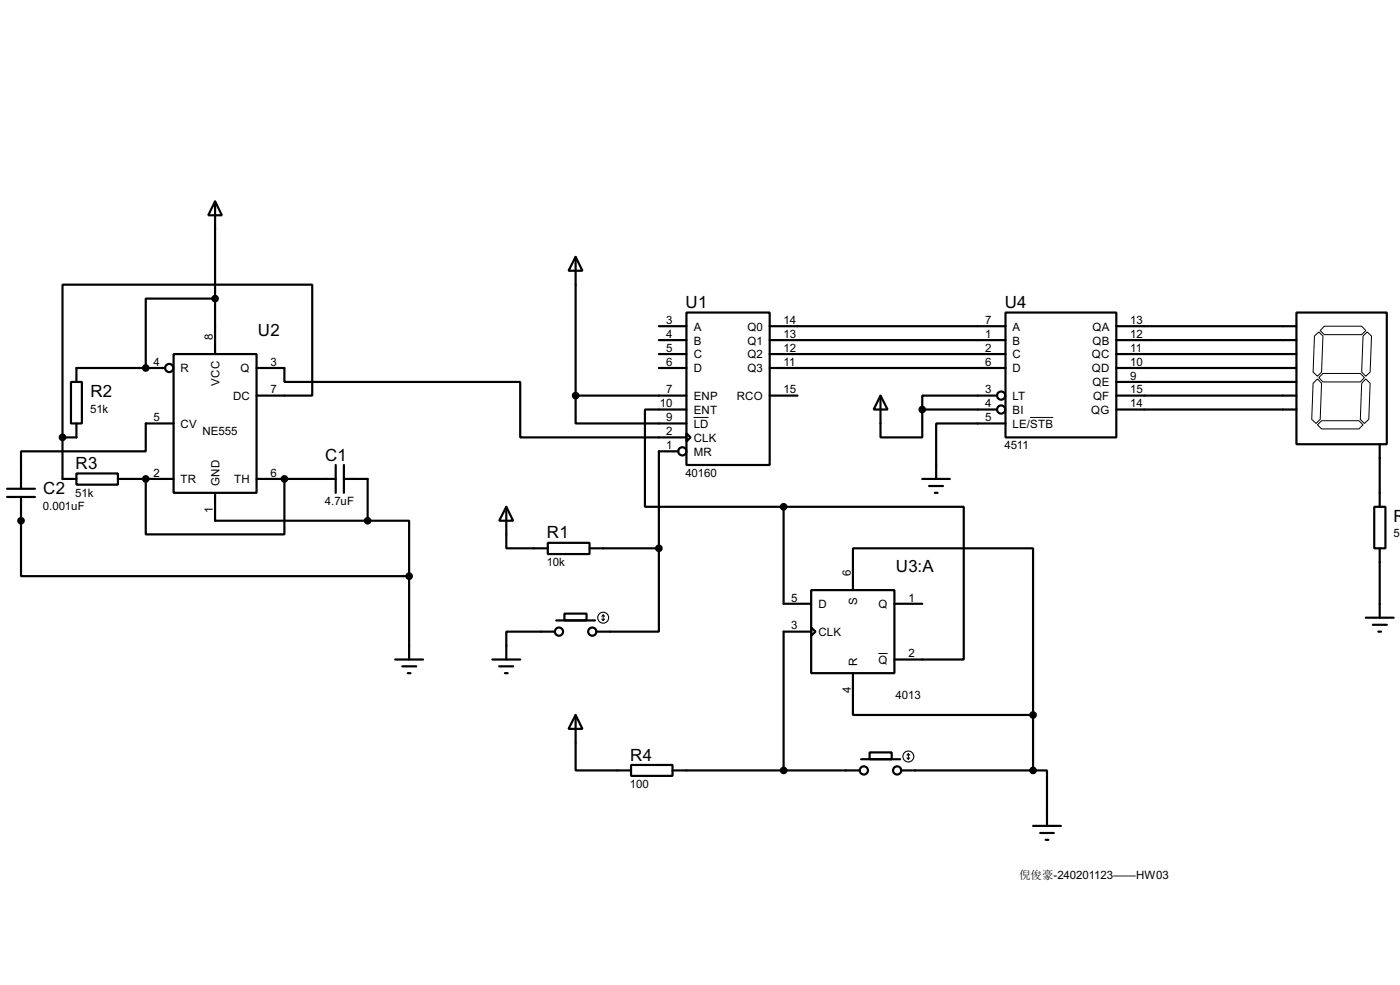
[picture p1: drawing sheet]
<svg xmlns="http://www.w3.org/2000/svg" width="256mm" height="180mm" viewBox="0 0 256 180" stroke-linecap="round" stroke-linejoin="round" font-family="sans-serif">
<g fill="none" stroke="#000" stroke-width=".4">
<path d="M39.4 36.9l1.3 2.5h-2.5zM39.4 36.9v27.9M39.4 54.7h-12.7v12.7M105.5 47l1.2 2.6h-2.5zM105.5 47v25.4M120.7 59.7h5.1M125.8 57.2h15.2v27.9h-15.2zM141 59.7h43.2M184.2 57.2h20.3v22.9h-20.3zM204.5 59.7h33M237.5 57.2h16.6v24.1h-16.6zM13 69.9h2v7.6h-2z"/>
<path d="M14 77.5v2.6h-2.5M30.3 67.4h-16.3v2.5M31.8 64.8h15.2v25.4h-15.2zM31.8 77.5h-5.1v5.1h-22.8v6.9M47 72.4h10.2v-20.3h-45.7v28M47 67.4h5.1v2.5h43.2v10.2h30.5M105.5 72.4v5.1h20.3M105.5 72.4h20.3M120.7 67.4h5.1M120.7 62.3h5.1M120.7 64.8h5.1M125.8 79.3l.7 .8-.7 .7z"/>
<path d="M125.8 75h-7.6v17.8h25.4M141 67.4h43.2M141 72.4h5.1M141 62.3h43.2M141 64.8h43.2M161.3 72.4l1.3 2.6h-2.5zM161.3 72.4v7.7h7.7v-5.1M169 75h13.7M182.7 72.4h-13.7v2.6M184.2 77.5h-12.7v10.2M204.5 67.4h33M204.5 72.4h33"/>
<path d="M204.5 62.3h33M204.5 64.8h33M204.5 75h33M204.5 69.9h33M1.3 91h5.1M1.3 89.5h5.1M3.9 91v14.5h71.1M11.5 80.1v7.6h2.5M14 86.7h7.6v2h-7.6zM21.6 87.7h10.2M26.7 87.7v10.1h25.4v-10.1M39.4 90.2v5.1h28"/>
<path d="M47 87.7h14.5M61.5 85.1v5.1M63 87.7h4.4v7.6M63 85.1v5.1M67.4 95.3h7.6v10.2M92.8 92.8l1.2 2.5h-2.5zM92.8 92.8v7.6h7.6M100.4 99.4h7.6v2h-7.6zM124.3 82.6h-3.6v17.8M143.6 92.8h33v27.9h-12.7M143.6 92.8v17.7h5M169 87.7h5"/>
<path d="M170.2 89h2.6M171.3 90.2h.5M251.8 92.8h2v7.6h-2zM252.8 81.3v11.5M75 105.5v15.2M101.7 115.6h-8.9v5.1M101.9 113.6h7.1M103.4 112.3h4.1v1.3h-4.1zM108 100.4h12.7M120.7 100.4v15.2h-11.4M148.6 108h15.3v15.2h-15.3zM148.6 114.9l.8 .7-.8 .8z"/>
<path d="M148.6 115.6h-5v25.4M156.3 108v-7.6h33v30.5M163.9 110.5h5.1M250.2 113.1h5.1M251.5 114.4h2.6M252.5 115.6h.5M252.8 100.4v12.7M72.4 120.7h5.1M73.7 122h2.6M74.7 123.2h.5M90.2 120.7h5.1M91.5 122h2.5"/>
<path d="M92.5 123.2h.5M105.5 130.9l1.2 2.5h-2.5zM105.5 130.9v10.1h10.1M156.3 123.2v7.7h33M157.8 139h7.1M159.3 137.7h4.1v1.3h-4.1zM189.3 130.9v10.1M115.6 140h7.6v2h-7.6zM123.2 141h34.3M165.2 141h24.1M189.3 141h2.5v10.2M189.3 151.2h5.1"/>
<path d="M190.6 152.5h2.5M191.6 153.7h.5"/>
<circle cx="31" cy="67.4" r=".75"/>
<circle cx="183.4" cy="72.4" r=".75"/>
<circle cx="183.4" cy="75" r=".75"/>
<circle cx="125" cy="82.6" r=".75"/>
<circle cx="102.4" cy="115.6" r=".75"/>
<circle cx="108.5" cy="115.6" r=".75"/>
<circle cx="158.2" cy="141" r=".75"/>
<circle cx="164.3" cy="141" r=".75"/>
</g>
<g fill="#000">
<circle cx="26.7" cy="67.4" r=".2"/>
<circle cx="3.9" cy="95.3" r=".2"/>
<circle cx="26.7" cy="87.7" r=".2"/>
<circle cx="52.1" cy="87.7" r=".2"/>
</g>
<g fill="#000" stroke="#000" stroke-width=".4">
<circle cx="39.4" cy="54.7" r=".5"/>
<circle cx="26.7" cy="67.4" r=".5"/>
<circle cx="105.4" cy="72.4" r=".5"/>
<circle cx="168.9" cy="75" r=".5"/>
<circle cx="3.8" cy="95.3" r=".5"/>
<circle cx="11.4" cy="80.1" r=".5"/>
<circle cx="26.7" cy="87.7" r=".5"/>
<circle cx="52.1" cy="87.7" r=".5"/>
<circle cx="67.3" cy="95.3" r=".5"/>
<circle cx="143.5" cy="92.8" r=".5"/>
<circle cx="74.9" cy="105.5" r=".5"/>
<circle cx="120.7" cy="100.4" r=".5"/>
<circle cx="189.2" cy="130.9" r=".5"/>
<circle cx="143.5" cy="141" r=".5"/>
<circle cx="189.2" cy="141" r=".5"/>
</g>
<path d="M242.6 59.7h6.9l.7 .8-.7 .8h-6.9l-.7-.8zM127.1 76.4h2.7M188.7 76.4h4.3M240.8 61.5l.8-.7 .8 .7-.3 6.6-.7 .8-.8-.8zM241.4 77.8l.7-.8h6.9l.7 .8-.7 .7h-6.9zM241.4 69.4l.7 .8-.2 6.6-.8 .7-.8-.7 .3-6.6zM241.6 69.1l.8-.7h6.8l.8 .7-.8 .8h-6.8zM250.2 69.4l.8 .8-.2 6.6-.8 .7-.8-.7 .3-6.6zM250.5 60.8l.8 .7-.3 6.6-.8 .8-.7-.8 .2-6.6zM160.9 119.6h1.7" fill="none" stroke="#000" stroke-width=".18"/>
<g fill="none" stroke="#000" stroke-width=".2">
<path d="M110.3 113.3l.2 .3M110.5 112.6v1M110.5 112.6l-.2 .2M110.5 112.6l.3 .2M110.8 113.3l-.3 .3M166.2 138.7l.2 .3M166.4 138v1M166.4 138l-.2 .2M166.4 138l.3 .2M166.7 138.7l-.3 .3"/>
<circle cx="110.5" cy="113.1" r="1"/>
<circle cx="166.4" cy="138.5" r="1"/>
</g>
<g font-size="3.5">
<text x="125.6" y="56.4">U1</text>
<text x="184.1" y="56.4">U4</text>
<text x="47.3" y="61.4">U2</text>
<text x="16.6" y="72.6">R2</text>
<text x="13.9" y="85.9">R3</text>
<text x="59.6" y="84.3">C1</text>
<text x="7.9" y="90.4">C2</text>
<text x="255.3" y="95.5">R</text>
<text x="100.2" y="98.6">R1</text>
<text x="164.1" y="104.7">U3:A</text>
<text x="115.5" y="139.2">R4</text>
</g>
<g font-size="2.4">
<text x="122.1" y="59.3">3</text>
<text x="143.6" y="59.3">14</text>
<text x="180.5" y="59.3">7</text>
<text x="207.1" y="59.3">13</text>
<text x="39" y="62.3" transform="rotate(-90 39 62.3)">8</text>
<text x="122.1" y="61.9">4</text>
<text x="122.1" y="64.4">5</text>
<text x="127.1" y="60.5">A</text>
<text x="127.1" y="63.1">B</text>
<text x="127.1" y="65.6">C</text>
<text x="136.9" y="60.5">Q0</text>
<text x="136.9" y="63.1">Q1</text>
<text x="136.9" y="65.6">Q2</text>
<text x="143.6" y="61.9">13</text>
<text x="143.6" y="64.4">12</text>
<text x="180.5" y="61.9">1</text>
<text x="180.5" y="64.4">2</text>
<text x="185.5" y="60.5">A</text>
<text x="185.5" y="63.1">B</text>
<text x="185.5" y="65.6">C</text>
<text x="200" y="65.6">QC</text>
<text x="200.1" y="60.5">QA</text>
<text x="200.1" y="63.1">QB</text>
<text x="207.1" y="61.9">12</text>
<text x="207.1" y="64.4">11</text>
<text x="28.1" y="67">4</text>
<text x="33.1" y="68.1">R</text>
<text x="40.2" y="70.6" transform="rotate(-90 40.2 70.6)">VCC</text>
<text x="44.1" y="68.1">Q</text>
<text x="49.6" y="72">7</text>
<text x="49.6" y="67">3</text>
<text x="122.1" y="67">6</text>
<text x="122.1" y="72">7</text>
<text x="127.1" y="68.1">D</text>
<text x="136.9" y="68.1">Q3</text>
<text x="143.6" y="67">11</text>
<text x="143.6" y="72">15</text>
<text x="180.5" y="67">6</text>
<text x="180.5" y="72">3</text>
<text x="185.5" y="68.1">D</text>
<text x="200" y="68.1">QD</text>
<text x="200.1" y="70.7">QE</text>
<text x="207.1" y="67">10</text>
<text x="207.1" y="69.5">9</text>
<text x="207.1" y="72">15</text>
<text x="16.5" y="75.5">51k</text>
<text x="28.1" y="77.1">5</text>
<text x="42.7" y="73.2">DC</text>
<text x="120.9" y="74.6">10</text>
<text x="122.1" y="77.1">9</text>
<text x="127.1" y="73.2">ENP</text>
<text x="127.1" y="75.8">ENT</text>
<text x="135" y="73.2">RCO</text>
<text x="180.5" y="74.6">4</text>
<text x="180.5" y="77.1">5</text>
<text x="185.5" y="73.2">LT</text>
<text x="185.5" y="75.8">BI</text>
<text x="199.9" y="75.8">QG</text>
<text x="200.2" y="73.2">QF</text>
<text x="207.1" y="74.6">14</text>
<text x="33.1" y="78.3">CV</text>
<text x="37.1" y="79.7">NE555</text>
<text x="122.1" y="79.7">2</text>
<text x="122.1" y="82.2">1</text>
<text x="127.1" y="78.3">LD</text>
<text x="127.1" y="80.8">CLK</text>
<text x="127.1" y="83.4">MR</text>
<text x="184" y="82.2">4511</text>
<text x="185.5" y="78.3">LE/STB</text>
<text x="28.1" y="87.3">2</text>
<text x="33.1" y="88.5">TR</text>
<text x="40.2" y="88.9" transform="rotate(-90 40.2 88.9)">GND</text>
<text x="42.9" y="88.5">TH</text>
<text x="49.6" y="87.3">6</text>
<text x="125.6" y="87.3">40160</text>
<text x="7.9" y="93.3">0.001uF</text>
<text x="13.8" y="90.9">51k</text>
<text x="39" y="93.9" transform="rotate(-90 39 93.9)">1</text>
<text x="59.5" y="92.4">4.7uF</text>
<text x="255.3" y="98.4">50</text>
<text x="100.2" y="103.6">10k</text>
<text x="155.9" y="105.5" transform="rotate(-90 155.9 105.5)">6</text>
<text x="145" y="110.1">5</text>
<text x="149.9" y="111.3">D</text>
<text x="157.1" y="110.7" transform="rotate(-90 157.1 110.7)">S</text>
<text x="160.9" y="111.3">Q</text>
<text x="166.4" y="110.1">1</text>
<text x="145" y="115.2">3</text>
<text x="149.9" y="116.4">CLK</text>
<text x="157.1" y="121.9" transform="rotate(-90 157.1 121.9)">R</text>
<text x="160.9" y="121.5">Q</text>
<text x="166.4" y="120.3">2</text>
<text x="155.9" y="126.9" transform="rotate(-90 155.9 126.9)">4</text>
<text x="164.1" y="128">4013</text>
<text x="115.4" y="144.2">100</text>
</g>
<text font-size="2.1" x="186.7" y="160.8">倪俊豪-240201123——HW03</text>
</svg>
